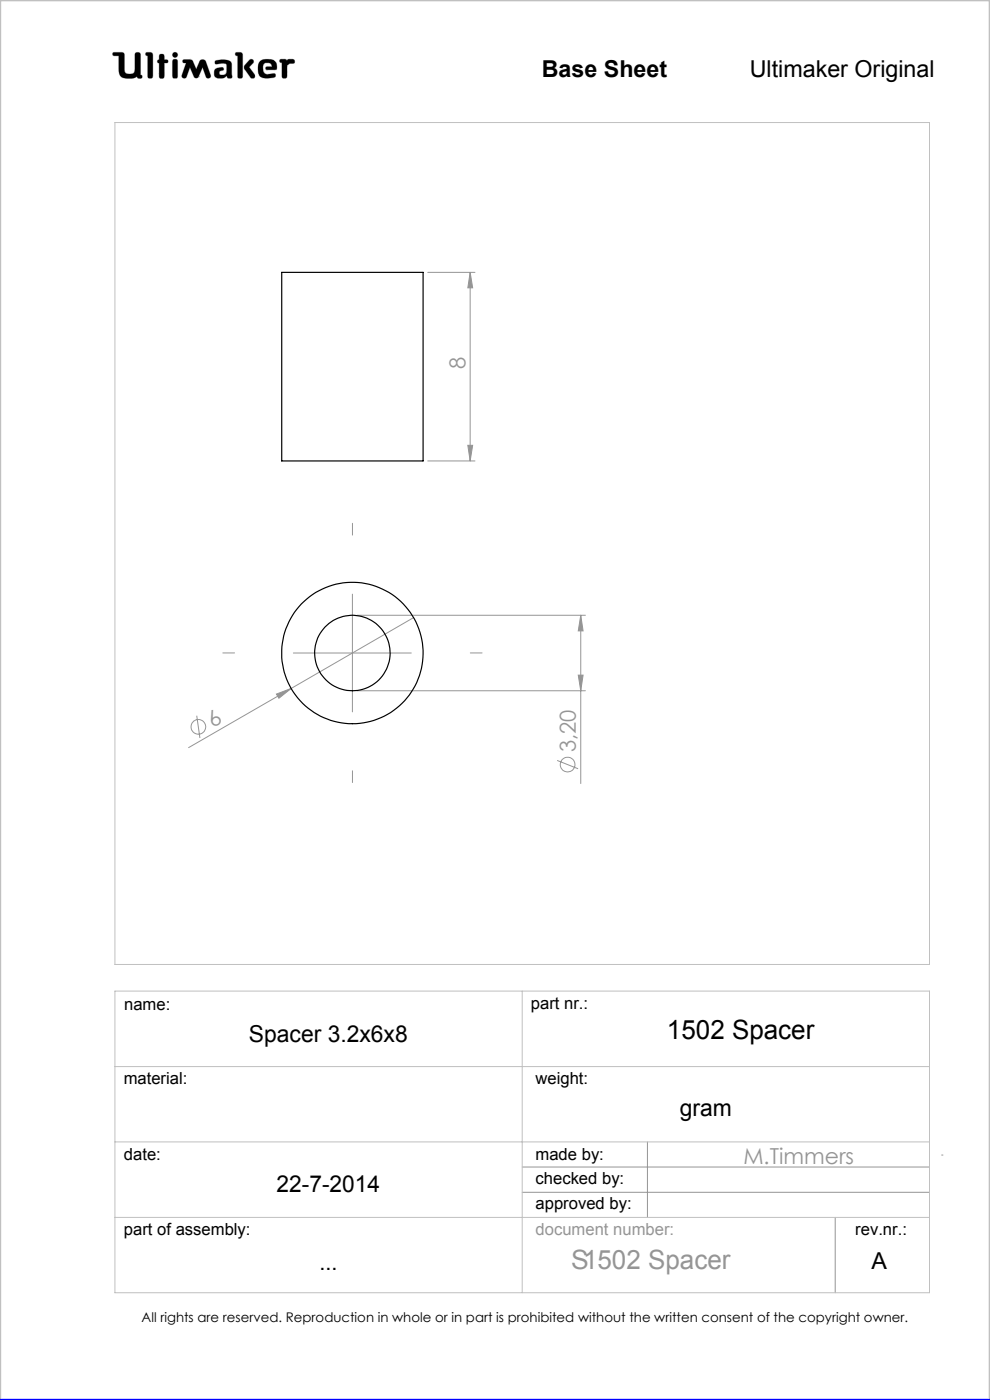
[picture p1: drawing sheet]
<svg xmlns="http://www.w3.org/2000/svg" width="210mm" height="297mm" viewBox="0 0 210 297" stroke-linecap="round" stroke-linejoin="round" font-family="sans-serif">
<g fill="none" stroke="#c0c0c0" stroke-width=".21">
<path d="M24 11.1h1.9l.4 .3 .1 3.2a.89 .89 0 0 0 1.1 1.1h.5a.85 .85 0 0 0 .6-1.1l.1-3.3a.77 .77 0 0 1 1 0l.1 4.6 .3 .1a.39 .39 0 0 1-.3 .6l-.6-.1-.1-.3a3.6 3.6 0 0 1-3.3 .1l-.5-.9-.1-3.6h-1a.39 .39 0 0 1-.3-.2 .39 .39 0 0 1 .1-.5zM31 11.1l1.2 .1 .2 .4-.1 4.8a.6 .6 0 0 1-.6 .2 .6 .6 0 0 1-.4-.5v-4.3l-.4-.1zM33.8 12.7v-1.1a.6 .6 0 0 1 .7-.1 .6 .6 0 0 1 .4 .5v.7h.6a.37 .37 0 0 1 0 .6l-.6 .1-.1 3.1a.6 .6 0 0 1-.6 .1 .6 .6 0 0 1-.4-.5v-2.7M33.8 12.7h.1M33.8 13.4h.1M33.8 15.7h.1M33.8 12.7h-.3l-.1 .3v.2l.4 .2M36.7 11.3l.4-.2 .4 .2 .2 .3-.2 .4-.4 .2-.4-.2-.1-.4zM36.8 12.6h.3l.5 .2v3.6a.6 .6 0 0 1-.6 .2 .6 .6 0 0 1-.4-.5v-3zM38.9 12.7l1.4-.1 .4 .2 .9 1.9 .7-1.6a.73 .73 0 0 1 .7-.5 .73 .73 0 0 1 .7 .5l1 2.8a.52 .52 0 0 1-.4 .7 .52 .52 0 0 1-.6-.3l-.7-2-1 2.1-.4 .2-.4-.2-.9-2.1-.7 2a.52 .52 0 0 1-.7 .3 .52 .52 0 0 1-.3-.7l.9-2.5-.7-.2zM42.1 16.3h.1M45.6 12.9a3.7 3.7 0 0 1 3.4 .3l.1 .5 .1 2.7a.64 .64 0 0 1-1-.2l-.1-.1a1.93 1.93 0 0 1-2.5 .2 1.32 1.32 0 0 1 .4-1.8 1.11 1.11 0 0 1 1.4 .1v.3a.73 .73 0 0 0-.9 .8 .98 .98 0 0 0 1.4 0l.2-.6-.1-1.5a2.59 2.59 0 0 0-2 0l-.4-.2z"/>
<path d="M50 11.1l1.3 .1 .2 .4-.1 4.8a.57 .57 0 0 1-.6 .2 .57 .57 0 0 1-.4-.5v-4.3l-.4-.1zM52.9 12.8l.4-.2 .4 .1 .1 .4-1 1.1 1.2 1.6 .1 .5-.2 .3h-.6l-1.2-1.7a.83 .83 0 0 1-.2-1.1zM55 13.3a2.62 2.62 0 0 1 3.5-.1l.2 1.1-.1 .5h-2l-.2-.1v-.5l1.3-.1-.2-.5a1.24 1.24 0 0 0-1.6 .1 1.82 1.82 0 0 0 .4 2l.5 .1 1.5-.2 .1 .1v.6a3.8 3.8 0 0 1-3.3-.1 3.2 3.2 0 0 1-.1-2.9zM56.6 14.8h.1M59.4 12.6h1.2l.3 .3a1.21 1.21 0 0 1 1.5-.2v.7l-.9 .1-.6 .4-.1 2.5a.6 .6 0 0 1-.6 .2 .6 .6 0 0 1-.4-.5v-2.8l-.5-.2zM24.4 26h172.8v178.6h-172.8zM24.4 210.3h172.8v63.9h-172.8zM110.8 210.3v63.9M24.4 226.3h172.8M24.4 242.2h172.8M24.4 258.3h172.8"/>
</g>
<g fill="none" stroke="#959595" stroke-width=".21">
<path d="M90.7 57.8h10.1M99.7 57.8l.6 3.3h-1.1zM99.7 57.8v40M90.7 97.8h10.1M99.2 94.5h1.1l-.6 3.3zM62.2 138.5h25M74.8 126v25M75.7 130.5h48.5M87.7 131l-25.9 15M123.2 130.5v35.7M123.2 130.5l.5 3.3h-1zM41.7 151.8l.7 4.8"/>
<path d="M58.6 147.2l3.2-1.2-2.6 2.1zM61.8 146l-21.8 12.6M75.7 146.5h48.5M122.7 143.2h1l-.5 3.3zM118.2 161.3l4.4 1.8M110.8 247.6h86.4M110.8 252.9h86.4M137.3 242.2v16.1M177.2 258.3v15.9M199.7 245h.3"/>
<circle cx="42.1" cy="154.2" r="1.56"/>
<circle cx="120.4" cy="162.2" r="1.55"/>
</g>
<path d="M0 297v-297h210v297" fill="none" stroke="#c0c0c0" stroke-width=".5"/>
<path d="M0 297h210" fill="none" stroke="#00f" stroke-width=".5"/>
<path d="M45.7 12.9l-.1 .5 .2 .2 1.2-.2 .9 .1 .2 .3-.1 1.4a.84 .84 0 0 1-.6 .7 .84 .84 0 0 1-.9-.3l.1-.4 .4-.2a.36 .36 0 0 0 .4-.4 .36 .36 0 0 0-.4-.3 1.23 1.23 0 0 0-1.6 1 1.07 1.07 0 0 0 .3 1.1 1.07 1.07 0 0 0 1.1 .2h.6l.3-.2a.28 .28 0 0 1 .4-.3 .28 .28 0 0 1 .2 .4 .57 .57 0 0 0 .6 .2 .57 .57 0 0 0 .3-.6l-.1-2.4a1.23 1.23 0 0 0-1.5-1zM50 11.1v.6l.4 .1v4.6l.3 .2h.5l.3-.3v-4.8l-.4-.4zM53 12.7l-1.2 1.3v.5l1.4 2 .6 .1 .2-.2v-.6l-1.2-1.6 1-.9v-.4l-.4-.3zM55.2 12.9a2.9 2.9 0 0 0 .1 3.4l.5 .2 1 .1 1.4-.2 .3-.2-.1-.5-.2-.1-1.4 .2-.6-.2-.3-.4-.1-.5a.99 .99 0 0 1 .7-1.3 .99 .99 0 0 1 1.2 .7l-1.2 .1-.2 .4 .3 .2h1.5a.51 .51 0 0 0 .6-.1 .51 .51 0 0 0 0-.6 1.62 1.62 0 0 0-2-1.5l-1.1 .1zM59.4 12.6l-.1 .6 .5 .1v3l.2 .3h.6l.3-.4v-2.3l.6-.4 .9-.1 .1-.5-.3-.3h-1l-.3 .3-.4-.3zM36.7 12.7l-.1 .3v3.4l.2 .2h.7l.2-.3v-3.4l-.2-.3zM36.6 11.6a.56 .56 0 0 0 1.1 0 .56 .56 0 0 0-1.1 0zM33.8 11.6v1.1l-.4 .2v.4l.4 .1v2.9l.2 .3h.5l.4-.4v-2.8l.7-.1 .1-.4-.3-.2h-.5v-.8l-.2-.4h-.6zM31 11.1l-.1 .6 .4 .1v4.5l.3 .3h.5l.3-.5v-4.7l-.4-.3zM38.8 12.7v.5l.7 .2-.9 2.5 .1 .6 .5 .1 .3-.2 .8-2.1 .9 2.1 .3 .2h.3l.3-.2 .9-2.1 .7 2.1 .6 .2 .4-.2v-.5l-1-2.8-.3-.4h-.7l-.3 .2-.8 1.8-.9-1.9-.4-.2zM24 11.2v.6h1.2v2.7a1.76 1.76 0 0 0 2.2 2.1h.9l.8-.4 .3 .4h.6l.2-.2-.1-.4-.3-.1v-4.4l-.4-.4h-.5l-.3 .4v3.4a.81 .81 0 0 1-1.1 .8h-.1a.86 .86 0 0 1-1-1.1l-.1-3.3-.4-.2z" fill-rule="evenodd" fill="#000"/>
<path d="M74.8 113.5v-2.5M49.8 138.5h-2.5M99.8 138.5h2.5M74.8 163.5v2.5" fill="none" stroke="#959595" stroke-width=".21" stroke-dasharray="15.2 1.3 1.3 1.3"/>
<g fill="#959595">
<path d="M58.6 147.2l3.2-1.2-2.6 2.1z"/>
<path d="M122.7 143.2h1l-.5 3.3zM123.2 130.5l.5 3.3h-1z"/>
<path d="M99.7 57.8l.6 3.3h-1.1zM99.2 94.5h1.1l-.6 3.3z"/>
</g>
<g fill="none" stroke="#000" stroke-width=".25">
<path d="M59.8 57.8h29.9v40h-29.9z"/>
<circle cx="74.7" cy="138.5" r="8"/>
<circle cx="74.8" cy="138.5" r="15"/>
</g>
<text font-size="5.6" x="141.5" y="220.5">1502 Spacer</text>
<text font-size="5.6" fill="#959595" x="121.1" y="269.2">S1502 Spacer</text>
<g font-size="4.9">
<text x="114.9" y="16.4">Base Sheet</text>
<text x="159" y="16.4">Ultimaker Original</text>
<text x="52.8" y="221">Spacer 3.2x6x8</text>
<text x="144.2" y="236.8">gram</text>
<text x="58.7" y="252.8">22-7-2014</text>
<text x="67.8" y="269.4">...</text>
<text x="184.9" y="269.2">A</text>
</g>
<g font-size="4.7" fill="#959595">
<text x="98.8" y="78.2" transform="rotate(-90 98.8 78.2)">8</text>
<text x="45.2" y="154.4" transform="rotate(-30 45.2 154.4)">6</text>
<text x="122.1" y="159.6" transform="rotate(-90 122.1 159.6)">3,20</text>
<text x="157.7" y="246.9">M.Timmers</text>
</g>
<g font-size="3.5">
<text x="26.3" y="214.2">name:</text>
<text x="112.6" y="214.1">part nr.:</text>
<text x="26.2" y="230">material:</text>
<text x="113.6" y="230">weight:</text>
<text x="26.3" y="246.1">date:</text>
<text x="113.6" y="246.1">made by:</text>
<text x="113.6" y="251.1">checked by:</text>
<text x="113.6" y="256.4">approved by:</text>
<text x="26.3" y="262.1">part of assembly:</text>
<text x="181.4" y="262">rev.nr.:</text>
</g>
<text font-size="3.5" fill="#959595" x="113.6" y="261.9">document number:</text>
<text font-size="2.8" x="30" y="280.4">All rights are reserved. Reproduction in whole or in part is prohibited without the written consent of the copyright owner.</text>
</svg>
